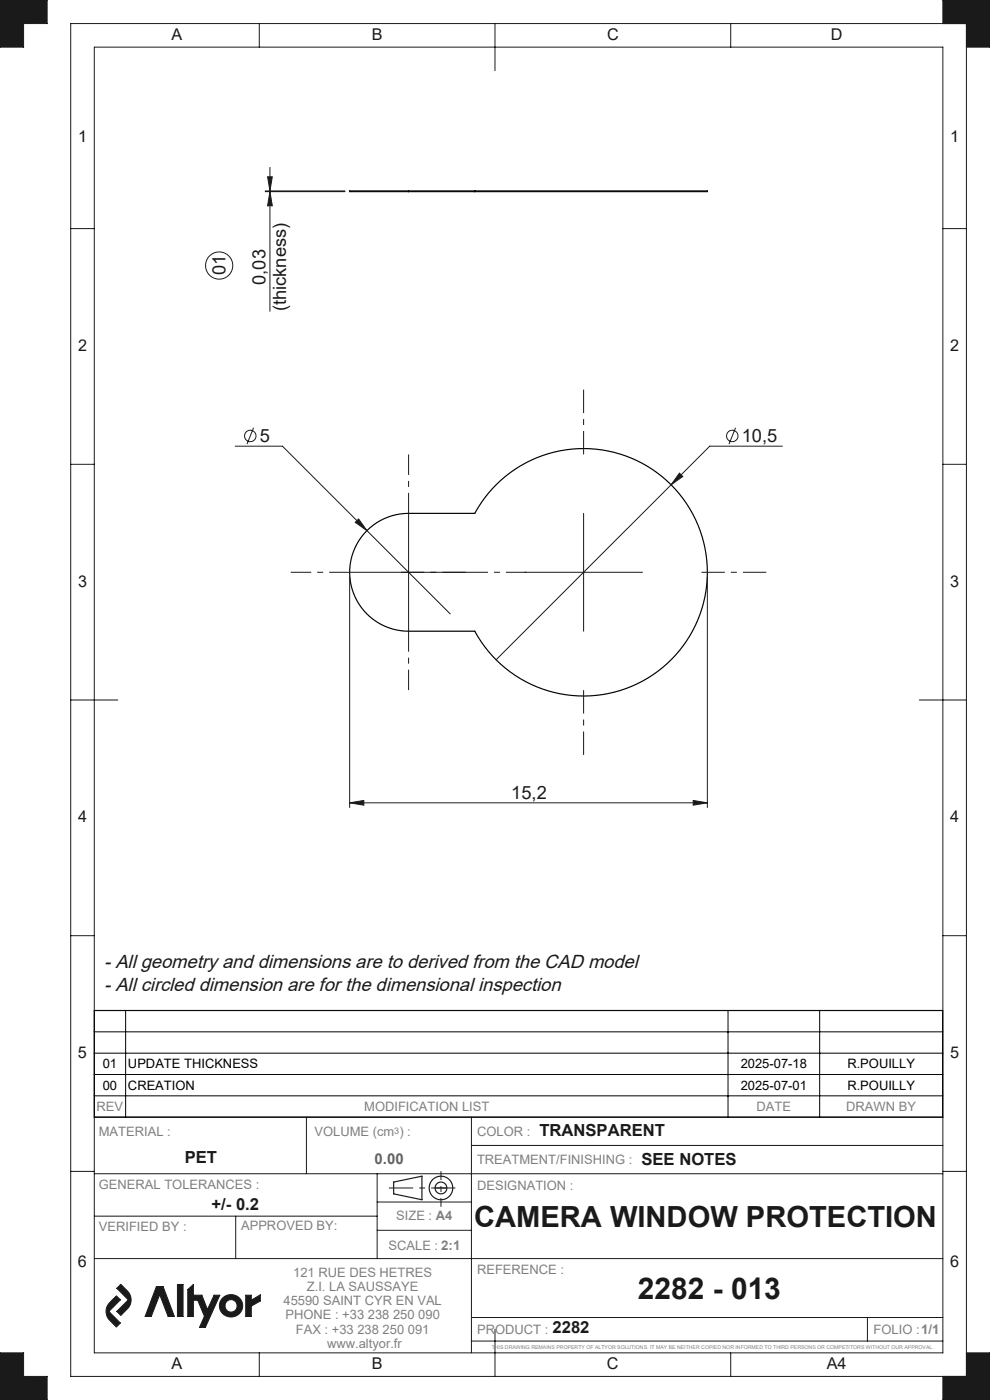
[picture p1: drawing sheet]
<svg xmlns="http://www.w3.org/2000/svg" width="210mm" height="297mm" viewBox="0 0 210 297" stroke-linecap="round" stroke-linejoin="round" font-family="sans-serif">
<path d="M86.7 40.5h-12.5v.2h12.5M86.7 40.5v.2M86.7 40.5h14M86.7 40.7h14M100.7 40.5h49.3v.2h-49.3M100.7 40.5v.2M77.8 112.6a12.5 12.5 0 0 1 8.9-3.7h14a26.2 26.2 0 0 1 39.8-7.8 26.2 26.2 0 0 1 0 40.6 26.2 26.2 0 0 1-39.8-7.8h-14a12.5 12.5 0 0 1-11.6-7.7 12.5 12.5 0 0 1 2.7-13.6z" fill="none" stroke="#000" stroke-width=".25"/>
<g fill="none" stroke="#191924" stroke-width=".21">
<path d="M0 0h10v5h-5v5h-5zM15 5h190v287h-190zM20 10h180v277h-180zM55 5v5M105 5v10M155 5v5M200 5v-5h10v10h-5M15 48.5h5M200 48.5h5M15 98.5h5M200 98.5h5M15 148.5h10"/>
<path d="M195 148.5h10M15 198.5h5M200 198.5h5M20 237h180M65 237v12M100 237v50M15 248.5h5M20 249h180M20 258h60M50 258v9M80 249v18M80 255h20"/>
<path d="M100 243h100M200 248.5h5M20 267h180M24 275.6l.7-.7 .8 .9-2.4 2.4 2.4 2.5-.8 .8-1.2-1.1a2.9 2.9 0 0 1 .4-4.7zM24.8 273.3l.8-.8 1.2 1.1a2.9 2.9 0 0 1-.4 4.7l-.8 .8-.8-.9 2.4-2.4zM33.2 272.9h1.4l2.4 6.4h-1.3l-1.8-4.7-1.8 4.7h-1.3zM37.6 272.5h1.2v6.8h-1.2zM39.8 273.6l1.2-1.1v2.3h1.8l1.2 3 1.4-3h1.2l-3 6.8h-1.3l1.1-2.4-1.5-3.4h-.9v3.5h-1.2zM52.1 274.8h1.2v1l1.9-1.1v1.3l-1.9 1.1v2.2h-1.2zM80 261h20M100 279.5h100M184 279.5v5"/>
<path d="M0 287h5v5h5v5h-10zM55 287v5M100 284.5h100M105 282v10M155 287v5M205 287h5v10h-10v-5"/>
<circle cx="49" cy="277" r="2.42"/>
<circle cx="49" cy="277" r="1.31"/>
</g>
<g fill="none" stroke="#191924" stroke-width=".25">
<path d="M83.5 250.8l6-1.3v5l-6-1.2z"/>
<circle cx="93.5" cy="252" r="1.25"/>
<circle cx="93.5" cy="252" r="2.5"/>
</g>
<path d="M92.3 252h2.5" fill="none" stroke="#191924" stroke-width=".21" stroke-dasharray="30.5 1.3 1.3 1.3" stroke-linecap="butt"/>
<path d="M93.5 248.5v7.5" fill="none" stroke="#191924" stroke-width=".21" stroke-dasharray="30.5 1.3 1.3 1.3" stroke-dashoffset="28.6" stroke-linecap="butt"/>
<path d="M82.5 252h14.1" fill="none" stroke="#191924" stroke-width=".21" stroke-dasharray="30.5 1.3 1.3 1.3" stroke-dashoffset="25.3" stroke-linecap="butt"/>
<g fill="#191924">
<path d="M24 275.6l-1.2 1.4-.3 .8v.7l.5 1.3 1.7 1.7 .8-.8-2.4-2.5 2.4-2.4-.8-.9zM24.8 273.3l2.4 2.5-2.4 2.4 .8 .9 1.9-2 .3-.9v-.8l-.5-1.2-1.7-1.7zM33.2 272.9l-2.4 6.4h1.3l1.8-4.7 1.8 4.7h1.3l-2.4-6.4zM37.6 272.5h1.2v6.8h-1.2zM39.8 273.6v5.7h1.2v-3.5h.9l1.5 3.4-1.1 2.4h1.3l3-6.8h-1.2l-1.4 3-1.2-3h-1.8v-2.3zM46.6 277.1a2.43 2.43 0 0 0 4.8 0 2.43 2.43 0 0 0-4.8 0zM47.7 277a1.3 1.3 0 0 1 2.6 0 1.3 1.3 0 0 1-2.6 0zM52.1 274.8v4.5h1.2v-2.2l1.9-1.1v-1.3l-1.9 1.1v-1z" fill-rule="evenodd"/>
<path d="M0 287v10h10v-5h-5v-5zM200 0h10v10h-5v-5h-5zM205 287h5v10h-10v-5h5zM0 0h10v5h-5v5h-5z" fill-rule="evenodd"/>
</g>
<g fill="none" stroke="#191924" stroke-width=".21">
<path d="M56.8 37.5h1l-.5 3zM57.3 35.5v30.5M56.3 40.5h16.9M56.3 40.7h16.9M57.3 40.7l.5 3h-1zM49.9 94.7h10l17.9 17.9M53.8 90.7l-1.4 3.5M156 90.7l-1.4 3.5M166 94.7h-15.5l-45.3 45.3M75.4 110.8l.7-.7 1.7 2.5zM77.8 112.6l17.7 17.6M86.7 108.9v25"/>
<path d="M123.8 108.9v25M144.1 100.4l.7 .7-2.4 1.7zM74.2 122.4v48.9M74.2 121.4h25M111.3 121.4h25M150 122.4v48.9M74.2 170.3l3-.5v1zM74.2 170.3h75.8M147 169.8l3 .5-3 .5z"/>
<circle cx="46.5" cy="56.3" r="2.89"/>
<circle cx="53.1" cy="92.5" r="1.21"/>
<circle cx="155.3" cy="92.5" r="1.21"/>
</g>
<path d="M123.8 96.4v-13.7M98.8 121.4h-13.8M148.8 121.4h13.7M123.8 146.4v13.8" fill="none" stroke="#191924" stroke-width=".21" stroke-dasharray="30.5 1.3 1.3 1.3" stroke-dashoffset="25.5" stroke-linecap="butt"/>
<path d="M86.7 108.9v-12.5M74.2 121.4h-12.5M86.7 133.9v12.5M99.2 121.4h12.5" fill="none" stroke="#191924" stroke-width=".21" stroke-dasharray="30.5 1.3 1.3 1.3" stroke-dashoffset="26.1" stroke-linecap="butt"/>
<path d="M20 218.9h180M26.6 214.4v22.6M154.4 214.4v22.6M173.9 214.4v22.6M20 223.4h180M20 227.9h180M20 232.5h180" fill="none" stroke="#000" stroke-width=".21"/>
<path d="M20 214.4h180v22.6h-180z" fill="none" stroke="#000" stroke-width=".25"/>
<g fill="#191924">
<path d="M144.1 100.4l-1.7 2.4 2.4-1.7zM76.1 110.1l-.7 .7 2.4 1.8z"/>
<path d="M56.8 37.5h1l-.5 3zM57.3 40.7l.5 3h-1z"/>
<path d="M74.2 170.3l3-.5v1zM147 169.8l3 .5-3 .5z"/>
</g>
<text font-size="6.3" fill="#191924" x="135.3" y="275.5">2282 - 013</text>
<text font-size="6.2" fill="#191924" x="100.6" y="260.3">CAMERA WINDOW PROTECTION</text>
<g font-size="4" fill="#191924">
<text x="22.1" y="205.4">- All geometry and dimensions are to derived from the CAD model</text>
<text x="22.1" y="210.3">- All circled dimension are for the dimensional inspection</text>
</g>
<g font-size="3.9" fill="#191924">
<text x="47.8" y="58.4" transform="rotate(-90 47.8 58.4)">01</text>
<text x="56.3" y="60.4" transform="rotate(-90 56.3 60.4)">0,03</text>
<text x="60.7" y="66" transform="rotate(-90 60.7 66)">(thickness)</text>
<text x="55.1" y="93.8">5</text>
<text x="157.3" y="93.8">10,5</text>
<text x="108.5" y="169.4">15,2</text>
</g>
<g font-size="3.5" fill="#191924">
<text x="114.4" y="241.1">TRANSPARENT</text>
<text x="39.2" y="246.7">PET</text>
<text x="136.1" y="247.1">SEE NOTES</text>
<text x="44.9" y="256.7">+/- 0.2</text>
<text x="117.2" y="282.7">2282</text>
</g>
<g font-size="3.4" fill="#191924">
<text x="36.4" y="8.5">A</text>
<text x="78.9" y="8.5">B</text>
<text x="128.8" y="8.5">C</text>
<text x="176.3" y="8.5">D</text>
<text x="16.6" y="30.2">1</text>
<text x="201.5" y="30.2">1</text>
<text x="16.5" y="74.5">2</text>
<text x="201.5" y="74.5">2</text>
<text x="16.6" y="124.4">3</text>
<text x="201.5" y="124.5">3</text>
<text x="16.5" y="174.5">4</text>
<text x="201.5" y="174.5">4</text>
<text x="16.5" y="224.5">5</text>
<text x="201.5" y="224.5">5</text>
<text x="16.5" y="268.7">6</text>
<text x="201.5" y="268.7">6</text>
<text x="36.3" y="290.5">A</text>
<text x="78.8" y="290.5">B</text>
<text x="128.7" y="290.5">C</text>
<text x="175.4" y="290.5">A4</text>
</g>
<text font-size="3.2" fill="#646464" x="79.5" y="247">0.00</text>
<g font-size="2.7">
<text x="21.8" y="226.6">01</text>
<text x="27.1" y="226.6">UPDATE THICKNESS</text>
<text x="157.1" y="226.6">2025-07-18</text>
<text x="179.7" y="226.6">R.POUILLY</text>
<text x="21.8" y="231.1">00</text>
<text x="27.1" y="231.1">CREATION</text>
<text x="157.1" y="231.1">2025-07-01</text>
<text x="179.7" y="231.1">R.POUILLY</text>
</g>
<g font-size="2.7" fill="#808080">
<text x="20.5" y="235.7">REV</text>
<text x="77.3" y="235.7">MODIFICATION LIST</text>
<text x="160.5" y="235.7">DATE</text>
<text x="179.5" y="235.7">DRAWN BY</text>
<text x="21" y="241">MATERIAL :</text>
<text x="66.7" y="241.1">VOLUME (cm ) :</text>
<text x="101.2" y="241">COLOR :</text>
<text x="101.2" y="247">TREATMENT/FINISHING :</text>
<text x="21" y="252.2">GENERAL TOLERANCES :</text>
<text x="101.2" y="252.4">DESIGNATION :</text>
<text x="21" y="261.1">VERIFIED BY :</text>
<text x="51.1" y="260.9">APPROVED BY:</text>
<text x="84" y="258.8">SIZE : A4</text>
<text x="82.4" y="265.1">SCALE : 2:1</text>
<text x="62.2" y="270.9">121 RUE DES HETRES</text>
<text x="65.1" y="273.9">Z.I. LA SAUSSAYE</text>
<text x="101.2" y="270.2">REFERENCE :</text>
<text x="60.1" y="276.9">45590 SAINT CYR EN VAL</text>
<text x="60.5" y="279.9">PHONE : +33 238 250 090</text>
<text x="62.8" y="282.9">FAX : +33 238 250 091</text>
<text x="69.4" y="285.9">www.altyor.fr</text>
<text x="101.2" y="283">PRODUCT :</text>
<text x="185.3" y="283">FOLIO :1/1</text>
</g>
<text font-size="1.9" fill="#808080" x="83.6" y="240.7">3</text>
<text font-size="1.1" fill="#808080" x="104.3" y="286.1">THIS DRAWING REMAINS PROPERTY OF ALTYOR SOLUTIONS. IT MAY BE NEITHER COPIED NOR INFORMED TO THIRD PERSONS OR COMPETITORS WITHOUT OUR APPROVAL.</text>
</svg>
